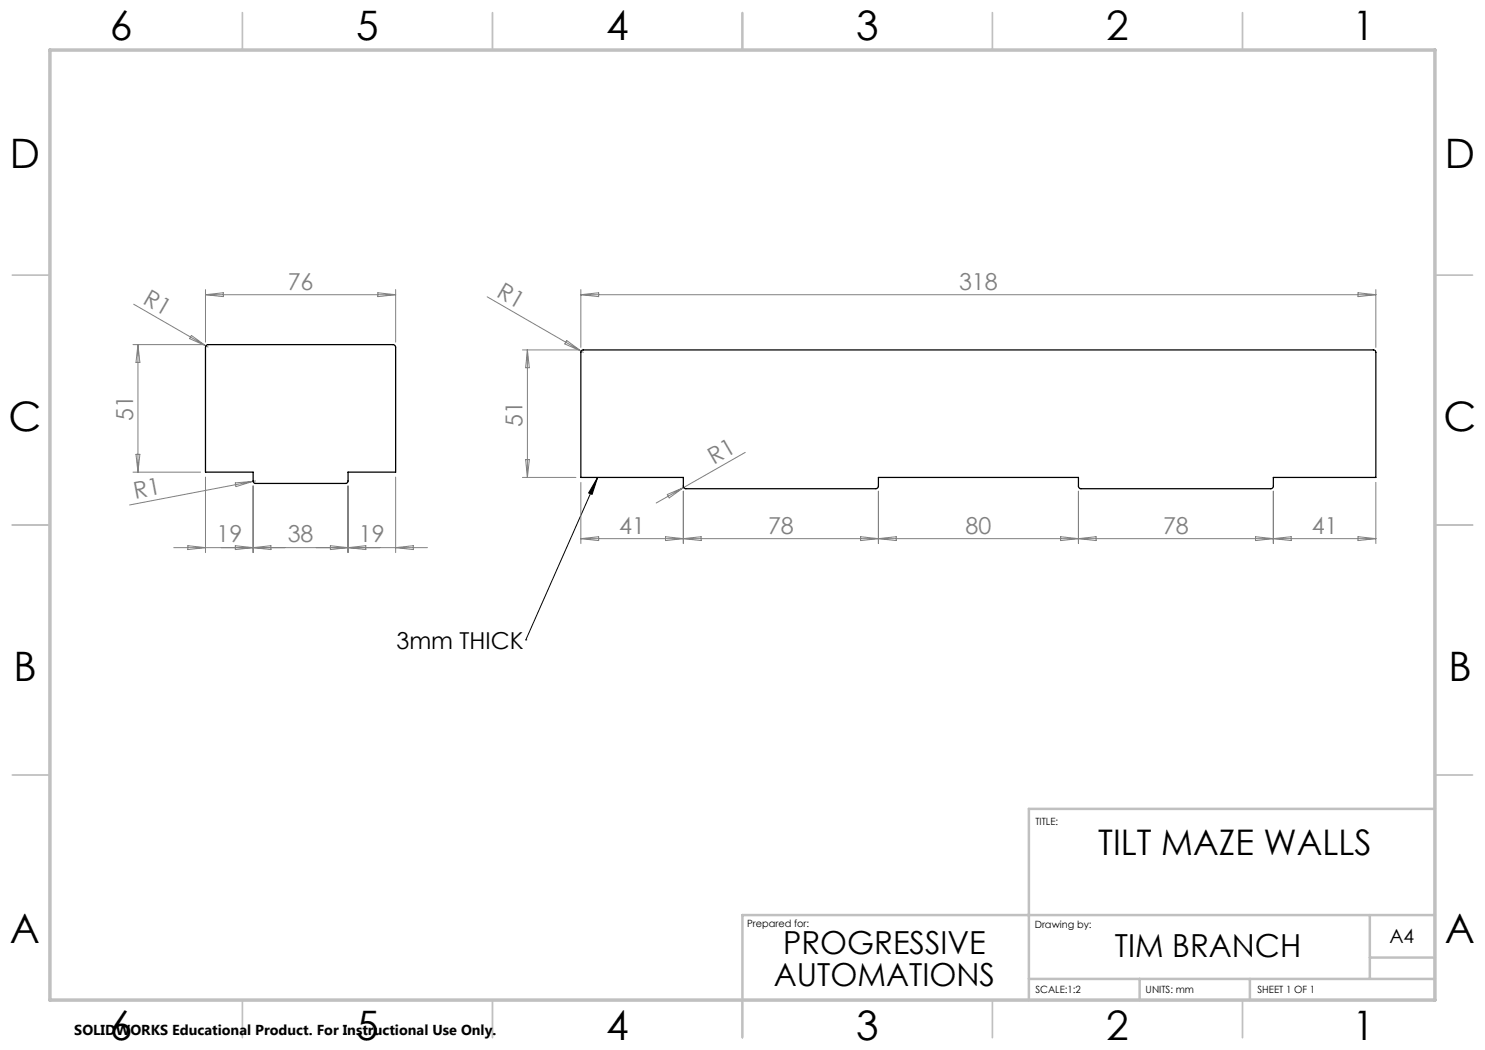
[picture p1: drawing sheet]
<svg xmlns="http://www.w3.org/2000/svg" width="297mm" height="210mm" viewBox="0 0 297 210" stroke-linecap="round" stroke-linejoin="round" font-family="sans-serif">
<path d="M119.5 95.5l-1.1 3.4-.7-.3zM119.5 95.5l-14.3 32.5M105.2 128h.1" fill="none" stroke="#000" stroke-width=".2"/>
<g fill="none" stroke="#c0c0c0" stroke-width=".35">
<path d="M48.5 2.5v7.5M98.5 2.5v7.5M148.5 2.5v7.5M198.5 2.5v7.5M248.5 2.5v7.5M2.5 55h7.5M287 55h7.5M2.5 105h7.5M287 105h7.5M2.5 155h7.5M287 155h7.5M48.5 200v7.5"/>
<path d="M98.5 200v7.5M148.5 200v7.5M198.5 200v7.5M248.5 200v7.5"/>
</g>
<path d="M287 161.8h-81.2v38.2M205.8 195.8h81.2M227.9 195.8v4.2M250 195.8v4.2M274 183v12.8M274 191.5h13M287 183h-138.5v17" fill="none" stroke="#c0c0c0" stroke-width=".5"/>
<path d="M10 10h277v190h-277z" fill="none" stroke="#c0c0c0" stroke-width=".7"/>
<g fill="none" stroke="#808080" stroke-width=".2">
<path d="M41.1 57.9v10.5M41.1 58.9h38M41.1 58.9l3.6-.3v.7zM75.6 58.6l3.5 .3-3.5 .4zM79.1 57.9v10.5M97.4 59.4l18.8 10.8M116.2 57.9v11.6M116.2 58.9h159M116.2 58.9l3.5-.3v.7zM271.6 58.6l3.6 .3-3.6 .4zM275.2 57.9v11.6M26.6 68.9h14"/>
<path d="M26.7 60.8l14.5 8.4M27.6 68.9v25.5M27.6 68.9l.4 3.6h-.8zM38.3 67.1l2.9 2.1-3.3-1.5zM41.2 69.2l.4 .2M104.5 70h11.2M105.5 70v25.5M105.5 70l.4 3.5h-.8zM113.3 68.1l2.9 2.1-3.2-1.4zM116.2 70.2l.5 .3M26.6 94.4h13.5M27.2 90.9h.8l-.4 3.5z"/>
<path d="M41.1 95.4v15.1M47.1 96.6l3.5-.3-3.4 1zM50.6 97.2v13.3M50.6 96.3l-24.7 4.7M51.1 96.2l-.5 .1M69.6 97.2v13.3M79.1 95.4v15.1M104.5 95.5h10.7M105.1 91.9h.8l-.4 3.6zM116.2 96.5v12.2M133.5 98.9l3.2-1.4-2.9 2.1zM136.7 98.2v10.5"/>
<path d="M136.7 97.5l-5.5 3.1M149 90.5l-12.3 7M175.7 98.2v10.5M215.7 98.2v10.5M254.7 98.2v10.5M275.2 96.5v12.2M34.7 109.5h50.8M37.6 109.1l3.5 .4-3.5 .4zM47.1 109.1l7.1 .8v-.8l-7.1 .8zM66.1 109.1l7.1 .8v-.8l-7.1 .8zM79.1 109.5l3.6-.4v.8zM116.2 107.7l3.5-.4v.8z"/>
<path d="M116.2 107.7h159M133.1 107.3v.8l7.1-.8v.8zM172.1 107.3l7.1 .8v-.8l-7.1 .8zM212.1 107.3l7.1 .8v-.8l-7.1 .8zM251.1 107.3l7.1 .8v-.8l-7.1 .8zM271.6 107.3l3.6 .4-3.6 .4z"/>
</g>
<path d="M119.5 95.5l-1.1 3.4-.7-.3z" fill="#000"/>
<path d="M41.3 69.1l.2-.2 37.3 .1 .3 .4v25h-9.5v1.9l-.4 .4h-18.2l-.4-.4v-1.9h-9.5v-25zM116.3 70.1l.3-.1h158.2l.4 .4v25.1h-20.5v1.8l-.2 .3-.3 .1h-38h-.2l-.3-.4v-1.8h-40l-.1 1.9-.4 .3h-38l-.3-.1-.2-.3v-1.8h-20.5v-25.1z" fill="none" stroke="#000" stroke-width=".25"/>
<g font-size="8.1">
<text x="22" y="8">6</text>
<text x="71.2" y="8">5</text>
<text x="121.2" y="8">4</text>
<text x="171.3" y="8">3</text>
<text x="221.3" y="8">2</text>
<text x="270.5" y="8">1</text>
<text x="2" y="33.6">D</text>
<text x="289" y="33.6">D</text>
<text x="1.7" y="86.1">C</text>
<text x="288.7" y="86.1">C</text>
<text x="2.7" y="136.1">B</text>
<text x="289.7" y="136.1">B</text>
<text x="2" y="188.6">A</text>
<text x="289" y="188.6">A</text>
<text x="22" y="208">6</text>
<text x="71.2" y="208">5</text>
<text x="121.2" y="208">4</text>
<text x="171.3" y="208">3</text>
<text x="221.3" y="208">2</text>
<text x="270.5" y="208">1</text>
</g>
<text font-size="7.1" x="219.7" y="171">TILT MAZE WALLS</text>
<g font-size="6.3">
<text x="156.6" y="190.9">PROGRESSIVE</text>
<text x="223" y="191.4">TIM BRANCH</text>
<text x="154.7" y="197.2">AUTOMATIONS</text>
</g>
<g font-size="4.7" fill="#808080">
<text x="57.5" y="57.9">76</text>
<text x="99.1" y="59.2" transform="rotate(30 99.1 59.2)">R1</text>
<text x="191.8" y="57.9">318</text>
<text x="28.4" y="60.6" transform="rotate(30 28.4 60.6)">R1</text>
<text x="26.6" y="84.2" transform="rotate(-90 26.6 84.2)">51</text>
<text x="104.5" y="85.3" transform="rotate(-90 104.5 85.3)">51</text>
<text x="142.7" y="93" transform="rotate(-30 142.7 93)">R1</text>
<text x="27" y="99.8" transform="rotate(-11 27 99.8)">R1</text>
<text x="123.9" y="106.7">41</text>
<text x="153.6" y="106.7">78</text>
<text x="193.1" y="106.7">80</text>
<text x="232.6" y="106.7">78</text>
<text x="262.4" y="106.7">41</text>
<text x="43.3" y="108.5">19</text>
<text x="57.5" y="108.5">38</text>
<text x="71.8" y="108.5">19</text>
</g>
<text font-size="4.7" x="79.3" y="129.7">3mm THICK</text>
<text font-size="3.9" x="277.9" y="188.5">A4</text>
<text font-size="2.9" x="14.9" y="207.1">SOLIDWORKS Educational Product. For Instructional Use Only.</text>
<g font-size="2">
<text x="207.1" y="164.9">TITLE:</text>
<text x="149.4" y="185.4">Prepared for:</text>
<text x="207" y="185.5">Drawing by:</text>
<text x="207.1" y="198.6">SCALE:1:2</text>
<text x="229.1" y="198.6">UNITS: mm</text>
<text x="251.5" y="198.6">SHEET 1 OF 1</text>
</g>
</svg>
